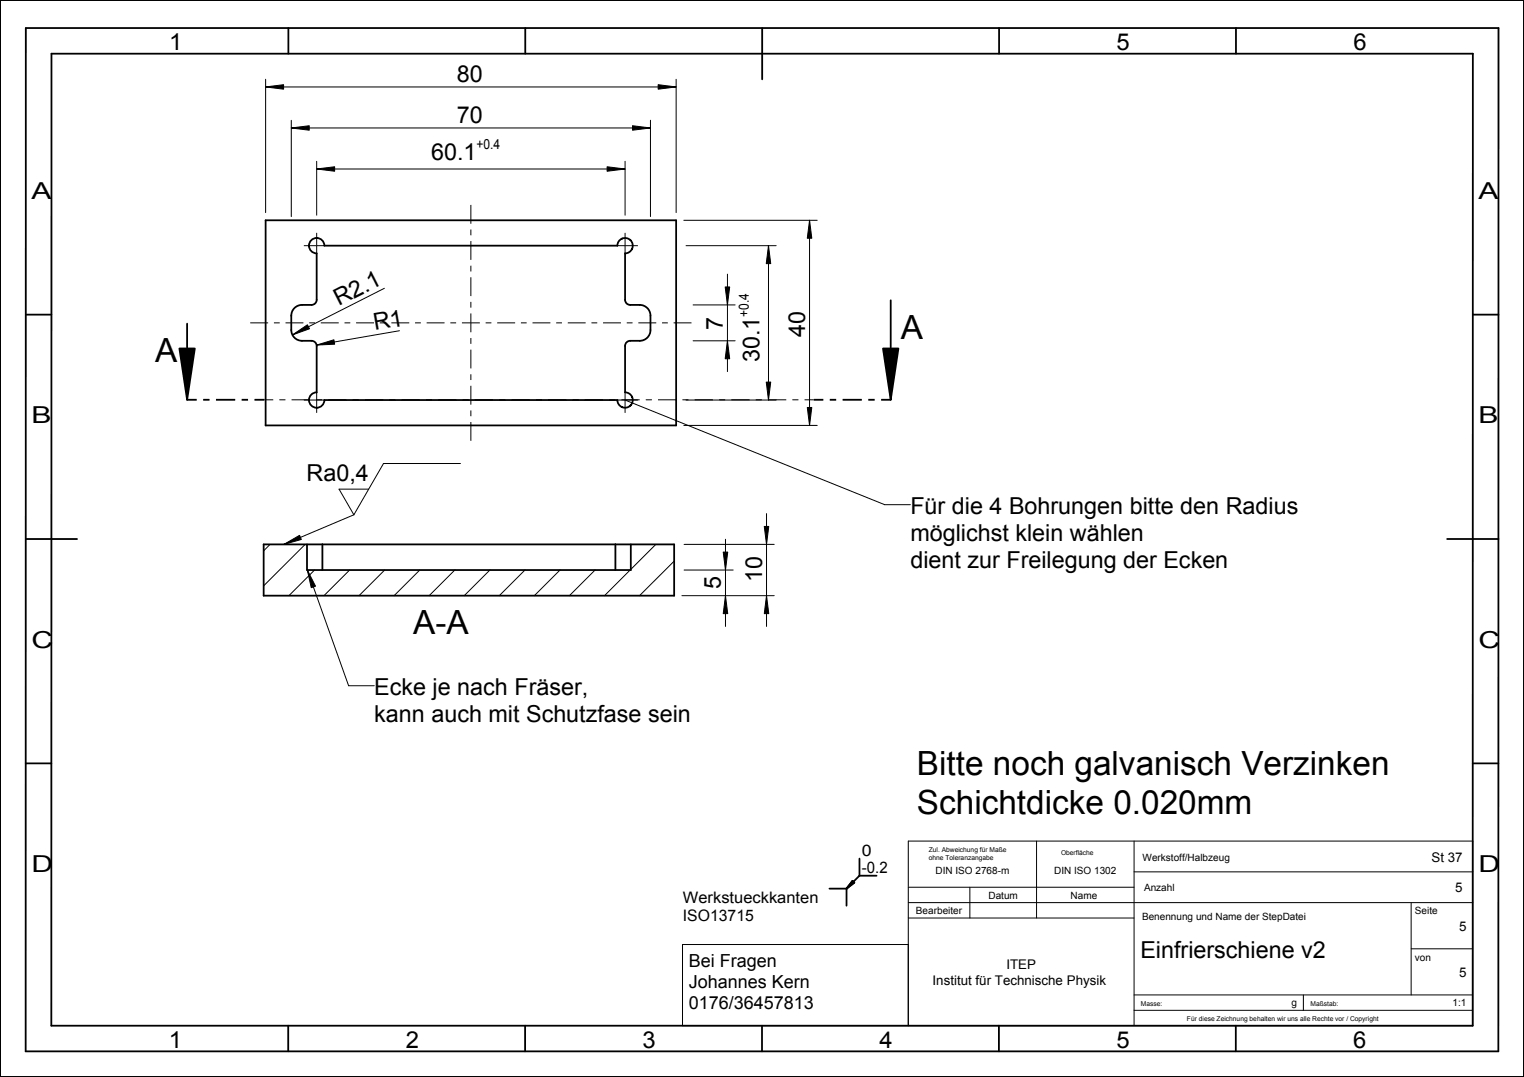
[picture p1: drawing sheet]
<svg xmlns="http://www.w3.org/2000/svg" width="297mm" height="210mm" viewBox="0 0 297 210" stroke-linecap="round" stroke-linejoin="round" font-family="sans-serif">
<path d="M35 68h3l-1.5 10zM172.1 68h3l-1.5 10z" fill="#000"/>
<g fill="none" stroke="#000" stroke-width=".35">
<path d="M0 0h297v210h-297zM173.6 58.5v19.5h-1.9M35 68h3l-1.5 10zM36.5 63.1v14.9h1.8M39.6 78h1.2M42.1 78h3.7M47.1 78h1.2M49.6 78h1.9M158.6 78h1.9M161.7 78h1.3M164.2 78h3.8M169.2 78h1.3"/>
<path d="M172.1 68h3l-1.5 10zM59.8 106.1v5h63.1v-5M62.8 106.1h-11.4v10h80v-10h-11.5"/>
</g>
<g fill="none" stroke="#000" stroke-width=".19">
<path d="M51.5 78h1.8M54.4 78h1.2M56.8 78h3.6M61.6 78h1.2M64 78h3.5M68.7 78h1.2M71.1 78h3.6M75.9 78h1.2M78.2 78h3.6M83 78h1.2M85.4 78h3.6M90.1 78h1.2"/>
<path d="M92.5 78h3.6M97.3 78h1.2M99.7 78h3.5M104.4 78h1.2M106.8 78h3.6M111.6 78h1.2M114 78h3.5M118.7 78h1.2M121.1 78h3.6M125.9 78h1.1M128.2 78h3.6M133 78h1.2"/>
<path d="M135.4 78h3.5M140.1 78h1.2M142.5 78h3.6M147.3 78h1.2M149.7 78h3.5M154.4 78h1.2M156.8 78h1.8M52.6 106.1l-1.2 1.3M59.5 106.1l-8.1 8.1M61.3 111.1l-5 5M68.1 111.1l-5 5M75 111.1l-5 5"/>
<path d="M81.8 111.1l-5 5M88.6 111.1l-5 5M95.5 111.1l-5 5M102.3 111.1l-5 5M109.1 111.1l-5 5M116 111.1l-5 5M122.8 111.1l-5 5M127.8 106.1l-4.9 4.9M131.4 109.4l-6.8 6.7"/>
</g>
<!-- layer: 0 -->
<path d="M166.1 171.8l.4 .3-1.5 1.2z" fill="#000"/>
<g fill="none" stroke="#000" stroke-width=".35">
<path d="M0 0h297v210h-297zM5 5.5h287v199.5h-287zM10 10.5h277v189.5h-277zM56.2 5.5v5M102.4 5.5v5M148.5 5.5v10M194.7 5.5v5M240.9 5.5v5M5 61.3h5M287 61.3h5M5 105.1h10M282 105.1h10"/>
<path d="M5 148.8h5M287 148.8h5M161.6 173.3h3.4M165 173.3v3.3M166.1 171.8l.4 .3-1.5 1.2zM167.5 170.8h3.3M167.5 167.4v3.4M167.5 170.8l-2.5 2.5M56.2 200v5M102.3 200v5M148.5 200v5M194.7 200v5"/>
<path d="M240.8 200v5M297 210h.1"/>
</g>
<g fill="none" stroke="#000" stroke-width=".19">
<path d="M177 173h44M177 176h110M177 179h44M189 173v6M202 164v15M221 170h66M221 164v36M275 176v18M177 184.2h-44v15.8h154v-36h-110v36M221 194h66M221 197h66M254 194v3"/>
<path d="M275 185h12"/>
</g>
<!-- layer: 02_ALL_AXES -->
<g fill="none" stroke="#000" stroke-width=".19">
<path d="M91.8 40v3.6M59.2 47.9h4M61.7 45.4v4M91.8 44.8v1.1M91.8 47v3.7M91.8 51.8v1.1M91.8 54.1v3.6M91.8 58.9v1.1M120.3 47.9h4M121.8 45.4v4M48.8 63h3.5M53.4 63h1.1"/>
<path d="M55.6 63h3.5M59.2 78h4M60.3 63h1.1M61.7 76.5v4M62.5 63h3.5M67.1 63h1.2M69.4 63h3.5M74 63h1.1M76.3 63h3.5M80.9 63h1.1M83.1 63h3.5M87.8 63h1.1"/>
<path d="M90 63h3.5M91.8 61.1v3.7M91.8 65.9v1.1M91.8 68.2v3.6M91.8 73v1.1M91.8 75.2v3.7M94.6 63h1.2M96.9 63h3.5M101.5 63h1.1M103.8 63h3.5M108.4 63h1.1M110.6 63h3.5"/>
<path d="M115.3 63h1.1M117.5 63h3.5M120.3 78h4M121.8 76.5v4M122.1 63h1.2M124.4 63h3.5M129 63h1.1M131.3 63h3.5M91.8 80v1.2M91.8 82.3v3.7"/>
</g>
<path d="M61.7 58.5v-9.1a1.5 1.5 0 0 1-1.5-1.5 1.5 1.5 0 0 1 1.5-1.5 1.5 1.5 0 0 1 1.5 1.5h57.1a1.5 1.5 0 0 1 1.5-1.5 1.5 1.5 0 0 1 1.5 1.5 1.5 1.5 0 0 1-1.5 1.5v9.1M61.7 67.5v9a1.5 1.5 0 0 0-1.5 1.5 1.5 1.5 0 0 0 1.5 1.5 1.5 1.5 0 0 0 1.5-1.5h57.1a1.5 1.5 0 0 0 1.5 1.5 1.5 1.5 0 0 0 1.5-1.5 1.5 1.5 0 0 0-1.5-1.5v-9M62.8 111.1v-5h57.1v5" fill="none" stroke="#000" stroke-width=".35"/>
<!-- layer: 20_ALL_FEATURES -->
<path d="M51.8 43h80v40h-80zM61.7 58.5a1 1 0 0 1-1 1 3.6 3.6 0 0 0-3.3 .6l-.6 .9v3.4a2.1 2.1 0 0 0 2.1 2.1h1.8a1 1 0 0 1 1 1M121.8 58.5a1 1 0 0 0 1 1 3.6 3.6 0 0 1 3.3 .6l.6 .9 .1 3.4a2.1 2.1 0 0 1-2.1 2.1h-1.9a1 1 0 0 0-1 1" fill="none" stroke="#000" stroke-width=".35"/>
<!-- layer: 50_ALL_DETAILS -->
<path d="M55.3 106.1l3.1-1.7 .3 .8zM59.9 111.1l1.6 3.2-.8 .3z" fill="#000"/>
<path d="M121.8 78l50.6 20.4h5M71.9 95.4h-5.8l2.9 5M89.7 90.4h-15l-5.7 10M55.3 106.1l3.1-1.7 .3 .8zM59.9 111.1l1.6 3.2-.8 .3zM59.9 111.1l8 22.6h5M69 100.4l-13.7 5.7" fill="none" stroke="#000" stroke-width=".19"/>
<!-- layer: 51_ALL_DIMS -->
<g fill="#000">
<path d="M51.8 17l3.5-.5v.9zM128.3 16.5l3.5 .5-3.5 .4zM56.8 25l3.5-.5v.9zM61.7 33l3.5-.5v.9zM118.3 32.5l3.5 .5-3.5 .4zM123.3 24.5l3.5 .5-3.5 .4zM141.3 56h.9l-.4 3.5zM149.8 47.9l.4 3.5h-.9zM157.8 43l.4 3.5h-.9zM57 65.3l2.9-2 .4 .8zM61.7 67.3l3.4-1 .1 .8zM141.8 66.5l.4 3.5h-.9z"/>
<path d="M149.3 74.5h.9l-.4 3.5zM157.3 79.5h.9l-.4 3.5zM141.4 116.1l.4 3.5h-.9zM140.9 107.6h.9l-.4 3.5zM149.4 116.1l.4 3.5h-.9zM148.9 102.6h.9l-.4 3.5z"/>
</g>
<g fill="none" stroke="#000" stroke-width=".19">
<path d="M51.8 17l3.5-.5v.9zM51.8 15.5v26M51.8 17h80M128.3 16.5l3.5 .5-3.5 .4zM131.8 15.5v26M56.8 25l3.5-.5v.9zM56.8 23.5v18.7M56.8 25h70M61.7 33l3.5-.5v.9zM61.7 31.5v10.5M61.7 33h60.1M118.3 32.5l3.5 .5-3.5 .4z"/>
<path d="M121.8 31.5v10.5M123.3 24.5l3.5 .5-3.5 .4zM126.8 23.5v18.7M74.9 56.2l-17.9 9.1M133.3 43h26M133.7 47.9h17.6M135.1 59.5h8.2M141.3 56h.9l-.4 3.5zM141.8 53.5v19M149.8 47.9l.4 3.5h-.9zM149.8 47.9v30.1M157.8 43l.4 3.5h-.9z"/>
<path d="M157.8 43v40M57 65.3l2.9-2 .4 .8zM61.7 67.3l3.4-1 .1 .8zM77.8 64.5l-16.1 2.8M133.7 78h17.6M135.1 66.5h8.2M141.8 66.5l.4 3.5h-.9zM149.3 74.5h.9l-.4 3.5zM157.3 79.5h.9l-.4 3.5zM133.3 83h26M132.9 116.1h18M133.3 111.1h9.6"/>
<path d="M133.3 106.1h17.6M140.9 107.6h.9l-.4 3.5zM141.4 116.1l.4 3.5h-.9zM141.4 105.1v17M148.9 102.6h.9l-.4 3.5zM149.4 116.1l.4 3.5h-.9zM149.4 100.1v22"/>
</g>
<g font-size="6.5">
<text x="30.2" y="70.6">A</text>
<text x="175.5" y="66">A</text>
<text x="80.5" y="123.6">A-A</text>
<text x="178.7" y="151.1">Bitte noch galvanisch Verzinken</text>
<text x="178.7" y="158.6">Schichtdicke 0.020mm</text>
</g>
<g font-size="4.6">
<text x="32.9" y="9.8">1</text>
<text x="217.6" y="9.8">5</text>
<text x="263.8" y="9.8">6</text>
<text x="89" y="16.1">80</text>
<text x="89" y="24.1">70</text>
<text x="84" y="31.2">60.1</text>
<text x="6.1" y="38.8">A</text>
<text x="288.1" y="38.8">A</text>
<text x="66" y="59.7" transform="rotate(-27 66 59.7)">R2.1</text>
<text x="73" y="64.4" transform="rotate(-10 73 64.4)">R1</text>
<text x="140.9" y="64.3" transform="rotate(-90 140.9 64.3)">7</text>
<text x="156.9" y="65.7" transform="rotate(-90 156.9 65.7)">40</text>
<text x="148" y="70.6" transform="rotate(-90 148 70.6)">30.1</text>
<text x="6.1" y="82.5">B</text>
<text x="288.1" y="82.5">B</text>
<text x="59.7" y="93.9">Ra0,4</text>
<text x="177.4" y="100.2">Für die 4 Bohrungen bitte den Radius</text>
<text x="177.4" y="105.4">möglichst klein wählen</text>
<text x="148.5" y="113.5" transform="rotate(-90 148.5 113.5)">10</text>
<text x="177.4" y="110.7">dient zur Freilegung der Ecken</text>
<text x="140.5" y="114.9" transform="rotate(-90 140.5 114.9)">5</text>
<text x="6.1" y="126.3">C</text>
<text x="288.1" y="126.3">C</text>
<text x="72.9" y="135.5">Ecke je nach Fräser,</text>
<text x="72.9" y="140.7">kann auch mit Schutzfase sein</text>
<text x="6.1" y="170">D</text>
<text x="288.1" y="170">D</text>
<text x="222.2" y="186.8">Einfrierschiene v2</text>
<text x="32.9" y="204.3">1</text>
<text x="79.1" y="204.3">2</text>
<text x="125.2" y="204.3">3</text>
<text x="171.4" y="204.3">4</text>
<text x="217.6" y="204.3">5</text>
<text x="263.7" y="204.3">6</text>
</g>
<g font-size="3.5">
<text x="134.2" y="188.6">Bei Fragen</text>
<text x="134.2" y="192.7">Johannes Kern</text>
<text x="134.2" y="196.7">0176/36457813</text>
</g>
<g font-size="3.1">
<text x="168" y="166.9">0</text>
<text x="168" y="170.3">-0.2</text>
<text x="133.1" y="176">Werkstueckkanten</text>
<text x="133.1" y="179.6">ISO13715</text>
</g>
<g font-size="2.7">
<text x="92.9" y="29.1">+0.4</text>
<text x="145.9" y="61.7" transform="rotate(-90 145.9 61.7)">+0.4</text>
</g>
<g font-size="2.6">
<text x="279" y="168">St 37</text>
<text x="283.6" y="174">5</text>
<text x="284.3" y="181.5">5</text>
<text x="196.1" y="189">ITEP</text>
<text x="284.3" y="190.5">5</text>
<text x="181.7" y="192">Institut für Technische Physik</text>
</g>
<g font-size="2">
<text x="222.7" y="167.8">Werkstoff/Halbzeug</text>
<text x="182.3" y="170.4">DIN ISO 2768-m</text>
<text x="205.4" y="170.4">DIN ISO 1302</text>
<text x="223" y="173.8">Anzahl</text>
<text x="178.5" y="178.3">Bearbeiter</text>
<text x="192.6" y="175.3">Datum</text>
<text x="208.6" y="175.3">Name</text>
<text x="222.6" y="179.4">Benennung und Name der StepDatei</text>
<text x="275.8" y="178.3">Seite</text>
<text x="275.7" y="187.4">von</text>
<text x="251.7" y="196.3">g</text>
<text x="283.1" y="196.3">1:1</text>
</g>
<g font-size="1.3">
<text x="181" y="166.2">Zul. Abweichung für Maße</text>
<text x="181" y="167.7">ohne Toleranzangabe</text>
<text x="206.8" y="166.8">Oberfläche</text>
<text x="222.3" y="196.1">Masse:</text>
<text x="255.4" y="196.1">Maßstab:</text>
<text x="231.3" y="199">Für diese Zeichnung behalten wir uns alle Rechte vor / Copyright</text>
</g>
</svg>
